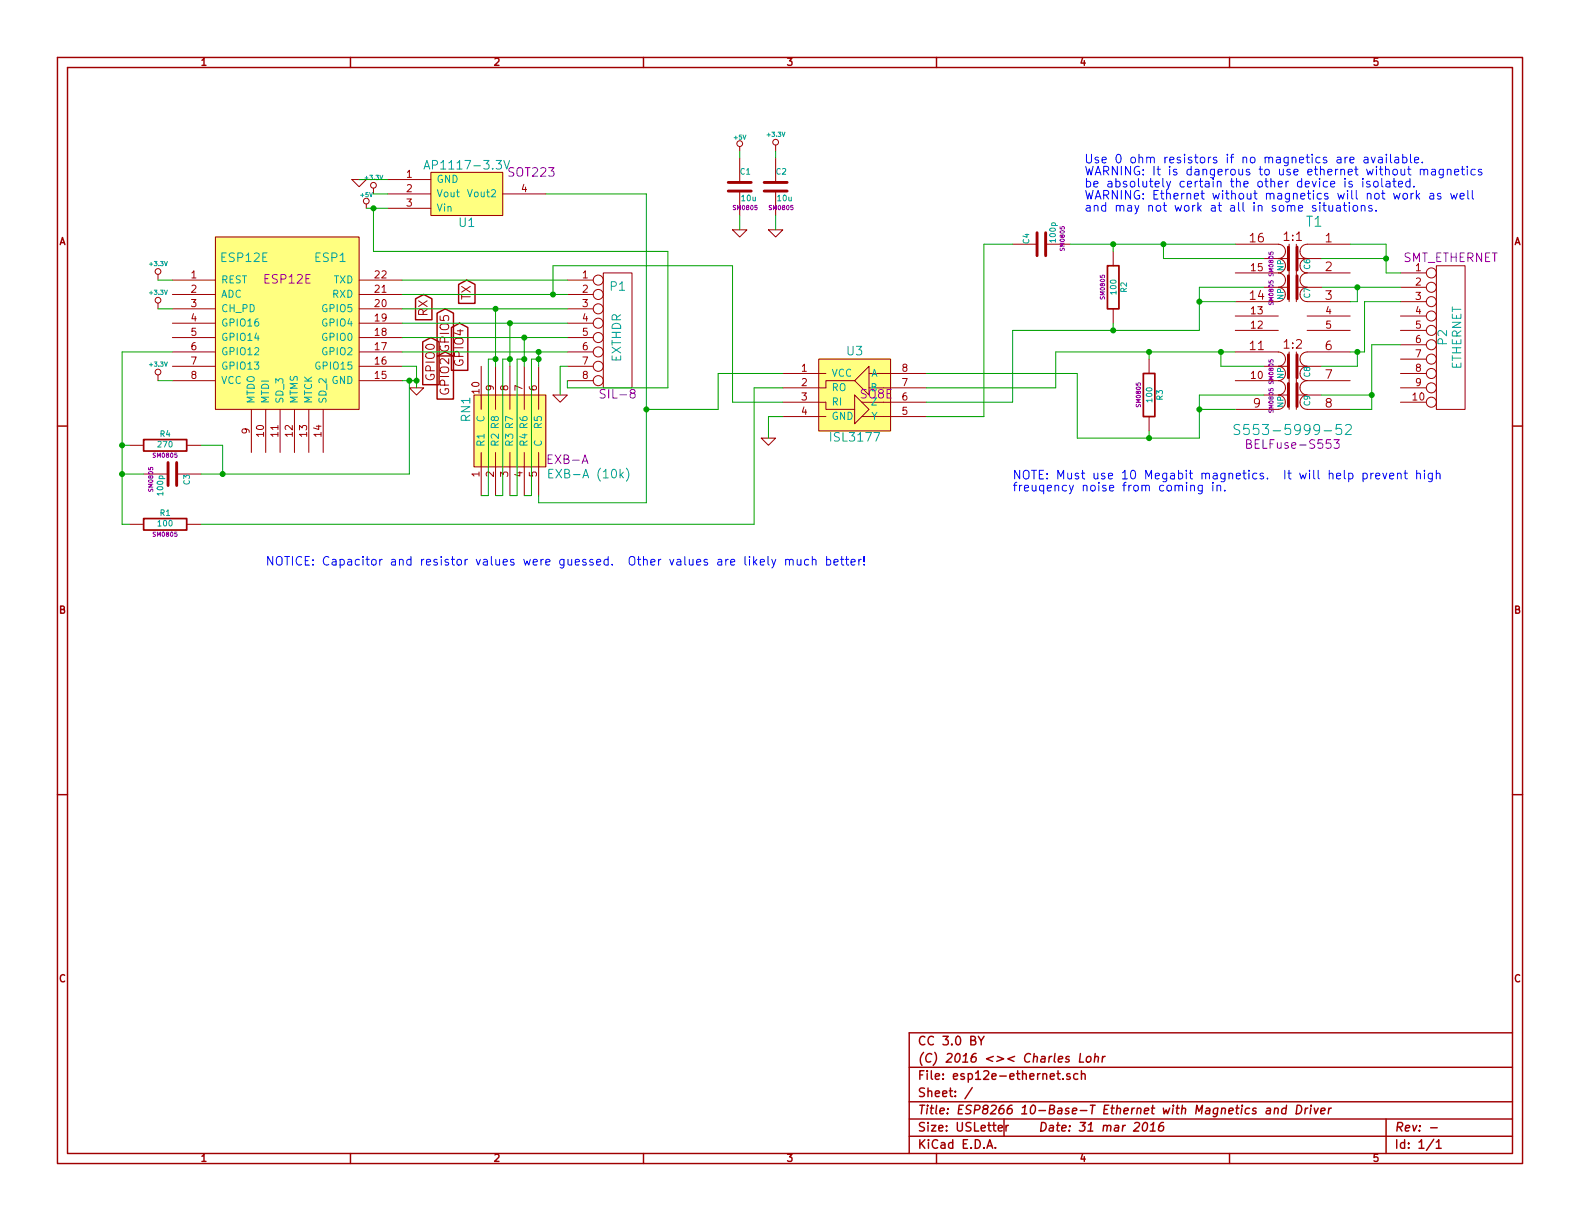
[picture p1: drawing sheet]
EESchema Schematic File Version 2
LIBS:power
LIBS:device
LIBS:transistors
LIBS:conn
LIBS:linear
LIBS:regul
LIBS:74xx
LIBS:cmos4000
LIBS:adc-dac
LIBS:memory
LIBS:xilinx
LIBS:special
LIBS:microcontrollers
LIBS:dsp
LIBS:microchip
LIBS:analog_switches
LIBS:motorola
LIBS:texas
LIBS:intel
LIBS:audio
LIBS:interface
LIBS:digital-audio
LIBS:philips
LIBS:display
LIBS:cypress
LIBS:siliconi
LIBS:opto
LIBS:atmel
LIBS:contrib
LIBS:valves
LIBS:atmega1284rfr2
LIBS:lsm303d
LIBS:stm32f303_32
LIBS:photomos
LIBS:BELFuse_Ethernet
LIBS:opto2-ltv-826s
LIBS:crystal-4p
LIBS:xfrmr2x2
LIBS:mosfet-lfpak56
LIBS:mcp1824_ct
LIBS:um5k1ntr
LIBS:lsm303c
LIBS:network0606
LIBS:exb-a
LIBS:4427
LIBS:nor-nc7sz02p5x
LIBS:max31855
LIBS:a4447sljtr
LIBS:npn-2222
LIBS:25q40b
LIBS:ltc2471cms
LIBS:attinyx5
LIBS:bmp280
LIBS:zener-sot23-3
LIBS:flipflop-sn74lvc1g175
LIBS:atmel_kk
LIBS:stm32f303
LIBS:mfrc522
LIBS:l6470
LIBS:5050RGB
LIBS:mpl3115a2
LIBS:lis3mdl
LIBS:avr_usb_3v3-cache
LIBS:2.4GHZ_2450FB15L0001
LIBS:microsd_1050270001
LIBS:7805
LIBS:mcp23008-qfn
LIBS:7805to220
LIBS:attinyx4
LIBS:pl140c
LIBS:esp12e
LIBS:lsm303dlhc
LIBS:ltv-846s
LIBS:rs485-isl3170
LIBS:attiny441
LIBS:lvt-816s
LIBS:lm386
LIBS:neon14
LIBS:tcs3x7x
LIBS:jfet-n_sot-23
LIBS:bridge-MB2S-TP
LIBS:stm32f207
LIBS:atmega48_88_168_328_tqfp32
LIBS:halleffect-tcs20dlr
LIBS:ak5358b
LIBS:ir2101
LIBS:lsm9ds0
LIBS:bmp085
LIBS:atmegax8pb
LIBS:LSM9DS1
LIBS:6multi
LIBS:rn-cay16-f4
LIBS:1206network
LIBS:mosdriver_ncp5901bmntbg
LIBS:esp8266ex
LIBS:mcp23008-soic
LIBS:mos_p_d2
LIBS:dmp2240udm
LIBS:pcb_bom
LIBS:avr6pin
LIBS:ov2640_ribbon
LIBS:pfetsot223
LIBS:esp8266-wi07-6
LIBS:l6470-powerso36
LIBS:enc424j600
LIBS:attiny441-qfn
LIBS:opa832
LIBS:tvs-bidirection
LIBS:bluetoothedpa
LIBS:ap1117
LIBS:adc-ltc2450
LIBS:mag3110
LIBS:ds2438z
LIBS:opamp_mcp6001t
LIBS:mmpq2907a
LIBS:atmegaxu2
LIBS:stm32f301
LIBS:mosfetx2vdfn8
LIBS:ws2812b
LIBS:resonator6smd
LIBS:ws_switch
LIBS:stm32f407_100
LIBS:lan8720a
LIBS:isol_adum1201brz
LIBS:can_sn65hvd251qdrq1
LIBS:pwrcnv_nxe1s0305mc-r7
LIBS:ft600q
LIBS:memi2c_m24m02-dr
LIBS:sp3010-04utg
LIBS:tvs2-wurth-82400102
LIBS:usb3-gsb443133hr
LIBS:protect_ncp360snt1g
LIBS:mcp1803
LIBS:ad9216
LIBS:mcp1804
LIBS:cyusb3012
LIBS:isl3177
LIBS:esp12e-ethernet-cache
EELAYER 27 0
EELAYER END
$Descr USLetter 11000 8500
encoding utf-8
Sheet 1 1
Title "ESP8266 10-Base-T Ethernet with Magnetics and Driver"
Date "31 mar 2016"
Rev "-"
Comp "(C) 2016 <>< Charles Lohr"
Comment1 "CC 3.0 BY"
Comment2 ""
Comment3 ""
Comment4 ""
$EndDescr
$Comp
L ESP12E ESP1
U 1 1
P 2000 2400
F 0 "ESP1" H 2300 3000 60  0000 C CNN
F 1 "ESP12E" H 1700 3000 60  0000 C CNN
F 2 "ESP12E" H 2000 2850 60  0000 C CNN
F 3 "~" H 2050 2150 60  0000 C CNN
	1    2000 2400
	1    0    0    -1  
$EndComp
$Comp
L AP1117 U1
U 1 1
P 3250 1350
F 0 "U1" H 3250 1550 60  0000 C CNN
F 1 "AP1117-3.3V" H 3250 1150 60  0000 C CNN
F 2 "SOT223" H 2800 1200 60  0000 C CNN
F 3 "" H 3250 1350 60  0000 C CNN
	1    3250 1350
	-1   0    0    1   
$EndComp
$Comp
L +3.3V #PWR01
U 1 1
P 1100 2650
F 0 "#PWR01" H 1100 2610 30  0001 C CNN
F 1 "+3.3V" H 1100 2760 30  0000 C CNN
F 2 "" H 1100 2650 60  0000 C CNN
F 3 "" H 1100 2650 60  0000 C CNN
	1    1100 2650
	1    0    0    -1  
$EndComp
$Comp
L +3.3V #PWR02
U 1 1
P 2600 1350
F 0 "#PWR02" H 2600 1310 30  0001 C CNN
F 1 "+3.3V" H 2600 1460 30  0000 C CNN
F 2 "" H 2600 1350 60  0000 C CNN
F 3 "" H 2600 1350 60  0000 C CNN
	1    2600 1350
	1    0    0    -1  
$EndComp
$Comp
L +5V #PWR03
U 1 1
P 2550 1450
F 0 "#PWR03" H 2550 1540 20  0001 C CNN
F 1 "+5V" H 2550 1540 30  0000 C CNN
F 2 "" H 2550 1450 60  0000 C CNN
F 3 "" H 2550 1450 60  0000 C CNN
	1    2550 1450
	1    0    0    -1  
$EndComp
$Comp
L GND #PWR04
U 1 1
P 2500 1250
F 0 "#PWR04" H 2500 1250 30  0001 C CNN
F 1 "GND" H 2500 1180 30  0001 C CNN
F 2 "" H 2500 1250 60  0000 C CNN
F 3 "" H 2500 1250 60  0000 C CNN
	1    2500 1250
	1    0    0    -1  
$EndComp
$Comp
L GND #PWR05
U 1 1
P 2900 2700
F 0 "#PWR05" H 2900 2700 30  0001 C CNN
F 1 "GND" H 2900 2630 30  0001 C CNN
F 2 "" H 2900 2700 60  0000 C CNN
F 3 "" H 2900 2700 60  0000 C CNN
	1    2900 2700
	1    0    0    -1  
$EndComp
$Comp
L +3.3V #PWR06
U 1 1
P 1100 2150
F 0 "#PWR06" H 1100 2110 30  0001 C CNN
F 1 "+3.3V" H 1100 2260 30  0000 C CNN
F 2 "" H 1100 2150 60  0000 C CNN
F 3 "" H 1100 2150 60  0000 C CNN
	1    1100 2150
	1    0    0    -1  
$EndComp
$Comp
L +3.3V #PWR07
U 1 1
P 1100 1950
F 0 "#PWR07" H 1100 1910 30  0001 C CNN
F 1 "+3.3V" H 1100 2060 30  0000 C CNN
F 2 "" H 1100 1950 60  0000 C CNN
F 3 "" H 1100 1950 60  0000 C CNN
	1    1100 1950
	1    0    0    -1  
$EndComp
$Comp
L GND #PWR08
U 1 1
P 3900 2750
F 0 "#PWR08" H 3900 2750 30  0001 C CNN
F 1 "GND" H 3900 2680 30  0001 C CNN
F 2 "" H 3900 2750 60  0000 C CNN
F 3 "" H 3900 2750 60  0000 C CNN
	1    3900 2750
	1    0    0    -1  
$EndComp
$Comp
L CONN_8 P1
U 1 1
P 4300 2300
F 0 "P1" H 4300 2600 60  0000 C CNN
F 1 "EXTHDR" V 4300 2250 60  0000 C CNN
F 2 "SIL-8" H 4300 1850 60  0000 C CNN
F 3 "" H 4300 2300 60  0000 C CNN
	1    4300 2300
	1    0    0    -1  
$EndComp
$Comp
L EXB-A RN1
U 1 1
P 3550 3000
F 0 "RN1" H 3700 3300 60  0000 C CNN
F 1 "EXB-A (10k)" V 3250 2450 60  0000 C CNN
F 2 "EXB-A" V 3350 2600 60  0000 C CNN
F 3 "" H 3550 3000 60  0000 C CNN
	1    3550 3000
	0    -1   -1   0   
$EndComp
$Comp
L C C1
U 1 1
P 5150 1300
F 0 "C1" H 5150 1400 40  0000 L CNN
F 1 "10u" H 5156 1215 40  0000 L CNN
F 2 "SM0805" H 5188 1150 30  0000 C CNN
F 3 "~" H 5150 1300 60  0000 C CNN
	1    5150 1300
	1    0    0    -1  
$EndComp
$Comp
L C C2
U 1 1
P 5400 1300
F 0 "C2" H 5400 1400 40  0000 L CNN
F 1 "10u" H 5406 1215 40  0000 L CNN
F 2 "SM0805" H 5438 1150 30  0000 C CNN
F 3 "~" H 5400 1300 60  0000 C CNN
	1    5400 1300
	1    0    0    -1  
$EndComp
$Comp
L +3.3V #PWR09
U 1 1
P 5400 1050
F 0 "#PWR09" H 5400 1010 30  0001 C CNN
F 1 "+3.3V" H 5400 1160 30  0000 C CNN
F 2 "" H 5400 1050 60  0000 C CNN
F 3 "" H 5400 1050 60  0000 C CNN
	1    5400 1050
	1    0    0    -1  
$EndComp
$Comp
L +5V #PWR010
U 1 1
P 5150 1050
F 0 "#PWR010" H 5150 1140 20  0001 C CNN
F 1 "+5V" H 5150 1140 30  0000 C CNN
F 2 "" H 5150 1050 60  0000 C CNN
F 3 "" H 5150 1050 60  0000 C CNN
	1    5150 1050
	1    0    0    -1  
$EndComp
$Comp
L GND #PWR011
U 1 1
P 5150 1600
F 0 "#PWR011" H 5150 1600 30  0001 C CNN
F 1 "GND" H 5150 1530 30  0001 C CNN
F 2 "" H 5150 1600 60  0000 C CNN
F 3 "" H 5150 1600 60  0000 C CNN
	1    5150 1600
	1    0    0    -1  
$EndComp
$Comp
L GND #PWR012
U 1 1
P 5400 1600
F 0 "#PWR012" H 5400 1600 30  0001 C CNN
F 1 "GND" H 5400 1530 30  0001 C CNN
F 2 "" H 5400 1600 60  0000 C CNN
F 3 "" H 5400 1600 60  0000 C CNN
	1    5400 1600
	1    0    0    -1  
$EndComp
Text GLabel 3100 2450 3    60   Input ~ 0
GPIO2
Text GLabel 3000 2350 3    60   Input ~ 0
GPIO0
Text GLabel 3200 2250 3    60   Input ~ 0
GPIO4
Text GLabel 3100 2150 3    60   Input ~ 0
GPIO5
Text GLabel 2950 2050 3    60   Input ~ 0
RX
Text GLabel 3250 1950 3    60   Input ~ 0
TX
$Comp
L CONN_10 P2
U 1 1
P 10100 2350
F 0 "P2" V 10050 2350 60  0000 C CNN
F 1 "ETHERNET" V 10150 2350 60  0000 C CNN
F 2 "SMT_ETHERNET" H 10100 2900 60  0000 C CNN
F 3 "" H 10100 2350 60  0000 C CNN
	1    10100 2350
	1    0    0    -1  
$EndComp
$Comp
L S553-5999-52 T1
U 1 1
P 9000 2250
F 0 "T1" H 8850 2950 70  0000 C CNN
F 1 "S553-5999-52" H 9000 1500 70  0000 C CNN
F 2 "BELFuse-S553" H 9000 1400 60  0000 C CNN
F 3 "" H 9000 2250 60  0000 C CNN
	1    9000 2250
	-1   0    0    -1  
$EndComp
Wire Wire Line
	2500 1250 2700 1250
Wire Wire Line
	2600 1350 2700 1350
Wire Wire Line
	2550 1450 2700 1450
Wire Wire Line
	3800 1350 4500 1350
Wire Wire Line
	1100 2650 1200 2650
Wire Wire Line
	2900 2550 2900 2700
Wire Wire Line
	2900 2650 2800 2650
Wire Wire Line
	1100 2150 1200 2150
Wire Wire Line
	1100 1950 1200 1950
Wire Wire Line
	2800 2550 2900 2550
Connection ~ 2900 2650
Wire Wire Line
	2800 2450 3950 2450
Wire Wire Line
	2800 2350 3950 2350
Wire Wire Line
	2800 2150 3950 2150
Wire Wire Line
	2800 2250 3950 2250
Wire Wire Line
	2800 1950 3950 1950
Wire Wire Line
	2800 2050 3950 2050
Wire Wire Line
	3750 3500 4500 3500
Wire Wire Line
	3750 3500 3750 3450
Wire Wire Line
	2600 1450 2600 1750
Wire Wire Line
	2600 1750 4650 1750
Connection ~ 2600 1450
Wire Wire Line
	3900 2750 3900 2550
Wire Wire Line
	3450 2150 3450 2550
Wire Wire Line
	3550 2250 3550 2550
Wire Wire Line
	3650 2350 3650 2550
Wire Wire Line
	3750 2450 3750 2550
Connection ~ 3750 2450
Connection ~ 3650 2350
Connection ~ 3550 2250
Connection ~ 3450 2150
Wire Wire Line
	3350 3450 3400 3450
Wire Wire Line
	3400 3450 3400 2500
Wire Wire Line
	3400 2500 3450 2500
Connection ~ 3450 2500
Wire Wire Line
	3550 2500 3500 2500
Wire Wire Line
	3500 2500 3500 3450
Wire Wire Line
	3500 3450 3450 3450
Connection ~ 3550 2500
Wire Wire Line
	3650 2500 3600 2500
Wire Wire Line
	3600 2500 3600 3450
Wire Wire Line
	3600 3450 3550 3450
Connection ~ 3650 2500
Wire Wire Line
	3750 2500 3700 2500
Wire Wire Line
	3700 2500 3700 3450
Wire Wire Line
	3700 3450 3650 3450
Connection ~ 3750 2500
Wire Wire Line
	5150 1050 5150 1100
Wire Wire Line
	5400 1050 5400 1100
Wire Wire Line
	5150 1600 5150 1500
Wire Wire Line
	5400 1600 5400 1500
Wire Wire Line
	3900 2550 3950 2550
Wire Wire Line
	4500 3500 4500 1350
Wire Wire Line
	4650 1750 4650 2700
Wire Wire Line
	4650 2700 3950 2700
Wire Wire Line
	3950 2700 3950 2650
Wire Wire Line
	1400 3650 5250 3650
Wire Wire Line
	850  2450 1200 2450
Wire Wire Line
	9400 1700 9650 1700
Wire Wire Line
	9650 1700 9650 1900
Wire Wire Line
	9650 1900 9750 1900
Wire Wire Line
	9400 2100 9450 2100
Wire Wire Line
	9450 2100 9450 2000
Wire Wire Line
	9200 2000 9750 2000
Wire Wire Line
	9750 2100 9500 2100
Wire Wire Line
	9500 2100 9500 2450
Wire Wire Line
	9500 2450 9400 2450
Wire Wire Line
	9400 2850 9550 2850
Wire Wire Line
	9550 2850 9550 2400
Wire Wire Line
	9550 2400 9750 2400
Wire Wire Line
	7450 1700 8600 1700
Wire Wire Line
	8350 2850 8600 2850
Wire Wire Line
	8350 2100 8600 2100
Wire Wire Line
	3850 2050 3850 1850
Wire Wire Line
	3850 1850 5100 1850
Connection ~ 3850 2050
$Comp
L C C6
U 1 1
P 9000 1800
F 0 "C6" H 9000 1900 40  0000 L CNN
F 1 "NP" H 9006 1715 40  0000 L CNN
F 2 "SM0805" H 9038 1650 30  0000 C CNN
F 3 "~" H 9000 1800 60  0000 C CNN
	1    9000 1800
	0    1    1    0   
$EndComp
Wire Wire Line
	9200 1800 9650 1800
Connection ~ 9650 1800
Wire Wire Line
	8800 1800 8100 1800
$Comp
L C C7
U 1 1
P 9000 2000
F 0 "C7" H 9000 2100 40  0000 L CNN
F 1 "NP" H 9006 1915 40  0000 L CNN
F 2 "SM0805" H 9038 1850 30  0000 C CNN
F 3 "~" H 9000 2000 60  0000 C CNN
	1    9000 2000
	0    1    1    0   
$EndComp
Connection ~ 9450 2000
$Comp
L C C8
U 1 1
P 9000 2550
F 0 "C8" H 9000 2650 40  0000 L CNN
F 1 "NP" H 9006 2465 40  0000 L CNN
F 2 "SM0805" H 9038 2400 30  0000 C CNN
F 3 "~" H 9000 2550 60  0000 C CNN
	1    9000 2550
	0    1    1    0   
$EndComp
Wire Wire Line
	9200 2550 9450 2550
Wire Wire Line
	9450 2550 9450 2450
Connection ~ 9450 2450
Wire Wire Line
	8800 2550 8500 2550
Wire Wire Line
	8500 2550 8500 2450
Connection ~ 8500 2450
$Comp
L C C9
U 1 1
P 9000 2750
F 0 "C9" H 9000 2850 40  0000 L CNN
F 1 "NP" H 9006 2665 40  0000 L CNN
F 2 "SM0805" H 9038 2600 30  0000 C CNN
F 3 "~" H 9000 2750 60  0000 C CNN
	1    9000 2750
	0    1    1    0   
$EndComp
Wire Wire Line
	9200 2750 9550 2750
Connection ~ 9550 2750
Wire Wire Line
	8800 2750 8350 2750
Text Notes 7550 1150 0    60   ~ 0
Use 0 ohm resistors if no magnetics are available.\nWARNING: It is dangerous to use ethernet without magnetics\nbe absolutely certain the other device is isolated.\nWARNING: Ethernet without magnetics will not work as well\nand may not work at all in some situations.
$Comp
L C C3
U 1 1
P 1200 3300
F 0 "C3" H 1200 3400 40  0000 L CNN
F 1 "100p" H 1206 3215 40  0000 L CNN
F 2 "SM0805" H 1238 3150 30  0000 C CNN
F 3 "~" H 1200 3300 60  0000 C CNN
	1    1200 3300
	0    1    1    0   
$EndComp
Wire Wire Line
	1400 3300 2850 3300
Wire Wire Line
	2850 3300 2850 2650
Connection ~ 2850 2650
$Comp
L R R1
U 1 1
P 1150 3650
F 0 "R1" V 1230 3650 40  0000 C CNN
F 1 "100" V 1157 3651 40  0000 C CNN
F 2 "SM0805" V 1080 3650 30  0000 C CNN
F 3 "~" H 1150 3650 30  0000 C CNN
	1    1150 3650
	0    -1   -1   0   
$EndComp
Wire Wire Line
	900  3650 850  3650
Wire Wire Line
	850  3650 850  2450
Wire Wire Line
	850  3300 1000 3300
Connection ~ 850  3300
$Comp
L ISL3177 U3
U 1 1
P 5950 2750
F 0 "U3" H 5950 3050 60  0000 C CNN
F 1 "ISL3177" H 5950 2450 60  0000 C CNN
F 2 "SO8E" H 6100 2750 60  0000 C CNN
F 3 "~" H 6100 2750 60  0000 C CNN
	1    5950 2750
	1    0    0    -1  
$EndComp
Wire Wire Line
	4500 2850 5000 2850
Wire Wire Line
	5000 2850 5000 2600
Wire Wire Line
	5000 2600 5450 2600
Connection ~ 4500 2850
Wire Wire Line
	5100 1850 5100 2800
Wire Wire Line
	5100 2800 5450 2800
Wire Wire Line
	5250 3650 5250 2700
Wire Wire Line
	5250 2700 5450 2700
$Comp
L GND #PWR013
U 1 1
P 5350 3050
F 0 "#PWR013" H 5350 3050 30  0001 C CNN
F 1 "GND" H 5350 2980 30  0001 C CNN
F 2 "" H 5350 3050 60  0000 C CNN
F 3 "" H 5350 3050 60  0000 C CNN
	1    5350 3050
	1    0    0    -1  
$EndComp
Wire Wire Line
	5350 3050 5350 2900
Wire Wire Line
	5350 2900 5450 2900
Wire Wire Line
	6850 1700 6850 2900
Wire Wire Line
	6850 2900 6450 2900
Wire Wire Line
	6450 2800 7050 2800
$Comp
L R R2
U 1 1
P 7750 2000
F 0 "R2" V 7830 2000 40  0000 C CNN
F 1 "100" V 7757 2001 40  0000 C CNN
F 2 "SM0805" V 7680 2000 30  0000 C CNN
F 3 "~" H 7750 2000 30  0000 C CNN
	1    7750 2000
	1    0    0    -1  
$EndComp
$Comp
L C C4
U 1 1
P 7250 1700
F 0 "C4" H 7250 1800 40  0000 L CNN
F 1 "100p" H 7256 1615 40  0000 L CNN
F 2 "SM0805" H 7288 1550 30  0000 C CNN
F 3 "~" H 7250 1700 60  0000 C CNN
	1    7250 1700
	0    -1   -1   0   
$EndComp
Wire Wire Line
	8100 1800 8100 1700
Connection ~ 8100 1700
Wire Wire Line
	7750 1750 7750 1700
Connection ~ 7750 1700
Wire Wire Line
	7050 2800 7050 2300
Wire Wire Line
	7050 2300 8350 2300
Connection ~ 8350 2100
Wire Wire Line
	8800 2000 8350 2000
Wire Wire Line
	8350 2000 8350 2300
Wire Wire Line
	7750 2250 7750 2300
Connection ~ 7750 2300
Wire Wire Line
	6850 1700 7050 1700
$Comp
L R R3
U 1 1
P 8000 2750
F 0 "R3" V 8080 2750 40  0000 C CNN
F 1 "100" V 8007 2751 40  0000 C CNN
F 2 "SM0805" V 7930 2750 30  0000 C CNN
F 3 "~" H 8000 2750 30  0000 C CNN
	1    8000 2750
	1    0    0    -1  
$EndComp
Wire Wire Line
	8000 2450 8000 2500
Wire Wire Line
	6450 2600 7500 2600
Connection ~ 8000 2450
Wire Wire Line
	7500 2600 7500 3050
Wire Wire Line
	8350 2750 8350 3050
Connection ~ 8350 2850
Wire Wire Line
	8350 3050 7500 3050
Wire Wire Line
	8000 3000 8000 3050
Connection ~ 8000 3050
Wire Wire Line
	6450 2700 7350 2700
Wire Wire Line
	7350 2700 7350 2450
Wire Wire Line
	7350 2450 8600 2450
$Comp
L R R4
U 1 1
P 1150 3100
F 0 "R4" V 1230 3100 40  0000 C CNN
F 1 "270" V 1157 3101 40  0000 C CNN
F 2 "SM0805" V 1080 3100 30  0000 C CNN
F 3 "~" H 1150 3100 30  0000 C CNN
	1    1150 3100
	0    -1   -1   0   
$EndComp
Wire Wire Line
	900  3100 850  3100
Connection ~ 850  3100
Wire Wire Line
	1400 3100 1550 3100
Wire Wire Line
	1550 3100 1550 3300
Connection ~ 1550 3300
Text Notes 1850 3950 0    60   ~ 0
NOTICE: Capacitor and resistor values were guessed.  Other values are likely much better!
Text Notes 7050 3350 0    60   ~ 0
NOTE: Must use 10 Megabit magnetics.  It will help prevent high\nfreuqency noise from coming in.
$EndSCHEMATC
